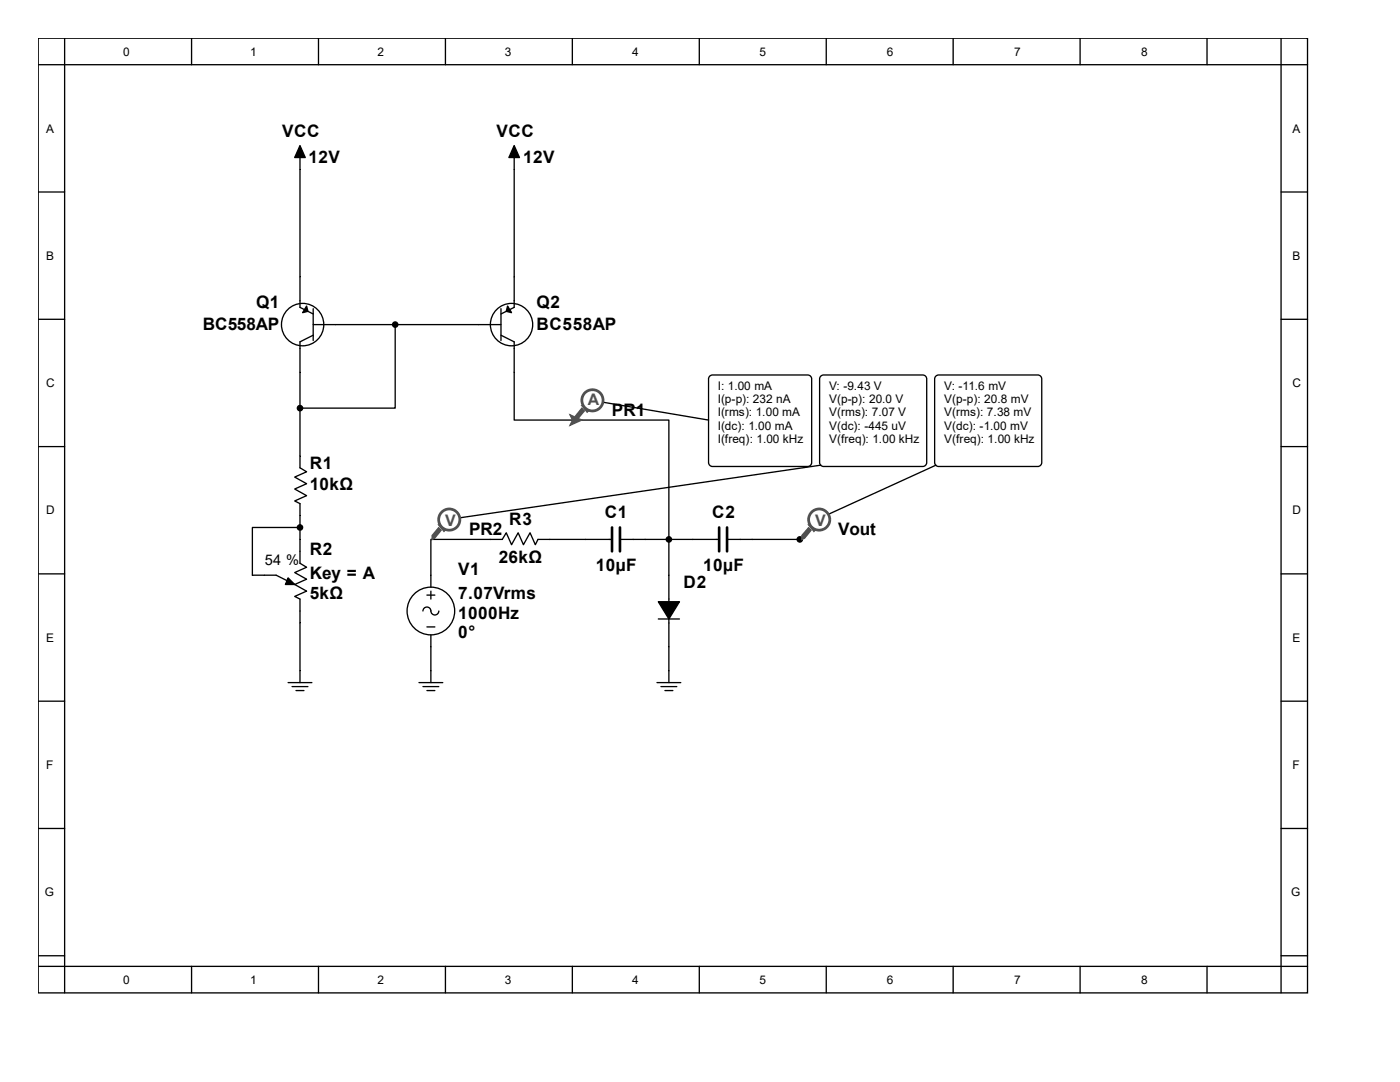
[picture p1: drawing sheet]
<svg xmlns="http://www.w3.org/2000/svg" width="279mm" height="216mm" viewBox="0 0 279 216" stroke-linecap="round" stroke-linejoin="round" font-family="sans-serif">
<g fill="none" stroke="#000" stroke-width=".26">
<path d="M7.6 7.6h253.3v190.5h-253.3zM7.6 12.9h253.3M12.9 7.6v190.5M38.2 7.6v5.3M63.6 7.6v5.3M88.9 7.6v5.3M114.2 7.6v5.3M139.6 7.6v5.3M164.9 7.6v5.3M190.2 7.6v5.3M215.6 7.6v5.3M240.9 7.6v5.3"/>
<path d="M255.7 7.6v190.5M7.6 38.3h5.3M59.9 31.4v29.9l2.6 1.4M102.6 31.4v29.9l-2.6 1.4M255.7 38.3h5.2M7.6 63.7h5.3M62.5 66.9l-2.6 1.3v25.1l1.3 .8-2.4 1.1 2.4 1.3-2.4 1.1 2.4 1.3-2.4 1.1 1.1 .5v11.9l1.3 .8-2.4 1 2.4 1.4-2.4 1 2.4 1.4-2.4 1 1.1 .5v16.7M62.5 61.6v6.3M62.5 64.8h37.5M78.9 64.8v16.6h-19M100 66.9l2.6 1.3v15.6h30.9v52.4M100 61.6v6.3"/>
<path d="M255.7 63.7h5.2M7.6 89.1h5.3M255.7 89.1h5.2M7.6 114.5h5.3M59.9 105.3h-9.5v9.5h4.7l3.7 1.8M85.2 118.7h1.6M86 118v1.5M122.1 107.6h-14.7l-.6 1.1-1-2.4-1.3 2.4-1.1-2.4-1.3 2.4-1.1-2.4-.8 1.3h-14.2v9.6M123.7 107.6h19.8M145.1 107.6h14.5M255.7 114.5h5.2M7.6 139.9h5.3"/>
<path d="M57.5 136.2h4.7M58.3 137h3.2M59.1 137.8h1.6M83.6 136.2h4.8M84.4 121.9a.79 .79 0 0 1 .8-.8 .79 .79 0 0 1 .8 .8 .79 .79 0 0 0 .8 .8 .79 .79 0 0 0 .8-.8M84.4 137h3.2M85.2 137.8h1.6M85.2 125.1h1.6M86 126.7v9.5M131.1 136.2h4.8M131.4 123.5h4.2M131.9 137h3.2"/>
<path d="M132.7 137.8h1.6M255.7 139.9h5.2M7.6 165.3h5.3M255.7 165.3h5.2M7.6 190.7h5.3M7.6 192.8h253.3M38.2 192.8v5.3M63.6 192.8v5.3M88.9 192.8v5.3M114.2 192.8v5.3M139.6 192.8v5.3M164.9 192.8v5.3"/>
<path d="M190.2 192.8v5.3M215.6 192.8v5.3M240.9 192.8v5.3M255.7 190.7h5.2"/>
<circle cx="60.4" cy="64.8" r="4.2"/>
<circle cx="102.1" cy="64.8" r="4.2"/>
<circle cx="86" cy="121.9" r="4.8"/>
</g>
<g fill="#000" stroke="#000" stroke-width=".26">
<path d="M59.9 29.1l1 2.3h-2.1zM102.6 29.1l1.1 2.3h-2.1zM61.2 61.1l.3 1-1.1 .3zM101.3 61.1l.8 1.3-1.1-.3zM57.5 115.3l1.3 1.3h-1.8zM131.4 120.1h4.2l-2.1 3.4z"/>
<circle cx="78.9" cy="64.8" r=".53"/>
<circle cx="59.9" cy="81.4" r=".53"/>
<circle cx="59.9" cy="105.3" r=".53"/>
<circle cx="133.5" cy="107.6" r=".53"/>
<circle cx="159.6" cy="107.6" r=".53"/>
</g>
<path d="M122.1 105.3v4.7M123.7 105.3v4.7M143.5 105.3v4.7M145.1 105.3v4.7" fill="none" stroke="#000" stroke-width=".53"/>
<path d="M186.8 75.1l.5-.3h19.8a.79 .79 0 0 1 .8 .8v16.7a.79 .79 0 0 1-.8 .8h-19.8a.79 .79 0 0 1-.8-.8v-16.7z" fill-rule="evenodd" fill="#fff" stroke="#000" stroke-width=".26"/>
<path d="M186.8 92.8l-23.8 10.9" fill="none" stroke="#000" stroke-width=".26"/>
<path d="M161.4 105.3l.5 .5-1.3 1.6-.6 .3v-.9z" fill-rule="evenodd" fill="#505050"/>
<path d="M161.4 105.3l.5 .5-1.3 1.6-.6 .3v-.9z" fill="none" stroke="#505050" stroke-width=".25"/>
<path d="M161.4 104.7h.2l1.1 1.1-.3 .2z" fill-rule="evenodd" fill="#505050"/>
<path d="M161.4 104.7h.2l1.1 1.1-.3 .2z" fill="none" stroke="#505050" stroke-width=".25"/>
<circle cx="163.5" cy="103.7" r="2.12" fill="#fff"/>
<circle cx="163.5" cy="103.7" r="2.12" fill="none" stroke="#505050" stroke-width=".55"/>
<path d="M141.6 75.1l.6-.3h19a.79 .79 0 0 1 .8 .8v16.7a.79 .79 0 0 1-.8 .8h-19a.79 .79 0 0 1-.8-.8v-16.7z" fill-rule="evenodd" fill="#fff" stroke="#000" stroke-width=".26"/>
<path d="M117.9 79.9l23.5 3.9" fill="none" stroke="#000" stroke-width=".26"/>
<path d="M113.7 82.8l2.4 1-2.4 1.1 .6-1.1z" fill-rule="evenodd" fill="#505050"/>
<path d="M113.7 82.8l2.4 1-2.4 1.1 .6-1.1z" fill="none" stroke="#505050" stroke-width=".25"/>
<path d="M116.1 81.4l.5 .6-1.3 1.6-.5 .2v-.7z" fill-rule="evenodd" fill="#505050"/>
<path d="M116.1 81.4l.5 .6-1.3 1.6-.5 .2v-.7z" fill="none" stroke="#505050" stroke-width=".25"/>
<path d="M116.1 80.9h.3l1 1.1-.2 .3z" fill-rule="evenodd" fill="#505050"/>
<path d="M116.1 80.9h.3l1 1.1-.2 .3z" fill="none" stroke="#505050" stroke-width=".25"/>
<circle cx="118.2" cy="79.9" r="2.12" fill="#fff"/>
<circle cx="118.2" cy="79.9" r="2.12" fill="none" stroke="#505050" stroke-width=".55"/>
<path d="M163.8 75.1l.6-.3h19.8a.79 .79 0 0 1 .7 .8v16.7a.79 .79 0 0 1-.7 .8h-19.8a.79 .79 0 0 1-.8-.8v-16.7z" fill-rule="evenodd" fill="#fff" stroke="#000" stroke-width=".26"/>
<path d="M163.8 92.8l-74.4 10.9" fill="none" stroke="#000" stroke-width=".26"/>
<path d="M87.5 105.3l.6 .5-1.4 1.6-.5 .3v-.9z" fill-rule="evenodd" fill="#505050"/>
<path d="M87.5 105.3l.6 .5-1.4 1.6-.5 .3v-.9z" fill="none" stroke="#505050" stroke-width=".25"/>
<path d="M87.5 104.7h.3l1.1 1.1-.3 .2z" fill-rule="evenodd" fill="#505050"/>
<path d="M87.5 104.7h.3l1.1 1.1-.3 .2z" fill="none" stroke="#505050" stroke-width=".25"/>
<circle cx="89.7" cy="103.7" r="2.12" fill="#fff"/>
<circle cx="89.7" cy="103.7" r="2.12" fill="none" stroke="#505050" stroke-width=".55"/>
<g font-size="3.4">
<text x="56.3" y="27.4">VCC</text>
<text x="99.1" y="27.4">VCC</text>
<text x="61.6" y="32.4">12V</text>
<text x="104.4" y="32.4">12V</text>
<text x="40.5" y="65.8">BC558AP</text>
<text x="51.1" y="61.6">Q1</text>
<text x="107.1" y="61.6">Q2</text>
<text x="107.1" y="65.8">BC558AP</text>
<text x="122.1" y="83">PR1</text>
<text x="61.8" y="93.6">R1</text>
<text x="61.8" y="97.8">10kΩ</text>
<text x="93.6" y="106.8">PR2</text>
<text x="101.6" y="104.7">R3</text>
<text x="120.7" y="103.3">C1</text>
<text x="142.2" y="103.3">C2</text>
<text x="167.3" y="106.8">Vout</text>
<text x="61.8" y="110.7">R2</text>
<text x="99.5" y="112.4">26kΩ</text>
<text x="118.9" y="113.9">10µF</text>
<text x="140.3" y="113.9">10µF</text>
<text x="61.8" y="115.5">Key = A</text>
<text x="61.8" y="119.5">5kΩ</text>
<text x="91.4" y="114.7">V1</text>
<text x="91.4" y="119.5">7.07Vrms</text>
<text x="136.4" y="117.4">D2</text>
<text x="91.4" y="123.4">1000Hz</text>
<text x="91.4" y="127.4">0°</text>
</g>
<g font-size="3.2" fill="#505050">
<text x="117.3" y="80.9">A</text>
<text x="88.9" y="105">V</text>
<text x="162.7" y="105">V</text>
</g>
<text font-size="2.9" x="52.9" y="112.6">54 %</text>
<g font-size="2.4">
<text x="24.6" y="11.1">0</text>
<text x="50" y="11.1">1</text>
<text x="75.4" y="11.1">2</text>
<text x="100.8" y="11.1">3</text>
<text x="126.2" y="11.1">4</text>
<text x="151.6" y="11.1">5</text>
<text x="177" y="11.1">6</text>
<text x="202.4" y="11.1">7</text>
<text x="227.8" y="11.1">8</text>
<text x="9.2" y="26.5">A</text>
<text x="258" y="26.5">A</text>
<text x="9.2" y="51.9">B</text>
<text x="258" y="51.9">B</text>
<text x="9.2" y="77.3">C</text>
<text x="143.2" y="77.8">I: 1.00 mA</text>
<text x="165.5" y="77.8">V: -9.43 V</text>
<text x="188.5" y="77.8">V: -11.6 mV</text>
<text x="258" y="77.3">C</text>
<text x="143.2" y="80.5">I(p-p): 232 nA</text>
<text x="143.2" y="83.1">I(rms): 1.00 mA</text>
<text x="165.5" y="80.5">V(p-p): 20.0 V</text>
<text x="165.5" y="83.1">V(rms): 7.07 V</text>
<text x="188.5" y="80.5">V(p-p): 20.8 mV</text>
<text x="188.5" y="83.1">V(rms): 7.38 mV</text>
<text x="143.2" y="85.8">I(dc): 1.00 mA</text>
<text x="143.2" y="88.4">I(freq): 1.00 kHz</text>
<text x="165.5" y="85.8">V(dc): -445 uV</text>
<text x="165.5" y="88.4">V(freq): 1.00 kHz</text>
<text x="188.5" y="85.8">V(dc): -1.00 mV</text>
<text x="188.5" y="88.4">V(freq): 1.00 kHz</text>
<text x="9.2" y="102.7">D</text>
<text x="258" y="102.7">D</text>
<text x="9.2" y="128.1">E</text>
<text x="258" y="128.1">E</text>
<text x="9.2" y="153.5">F</text>
<text x="258" y="153.5">F</text>
<text x="8.9" y="178.9">G</text>
<text x="257.7" y="178.9">G</text>
<text x="24.6" y="196.3">0</text>
<text x="50" y="196.3">1</text>
<text x="75.4" y="196.3">2</text>
<text x="100.8" y="196.3">3</text>
<text x="126.2" y="196.3">4</text>
<text x="151.6" y="196.3">5</text>
<text x="177" y="196.3">6</text>
<text x="202.4" y="196.3">7</text>
<text x="227.8" y="196.3">8</text>
</g>
</svg>
